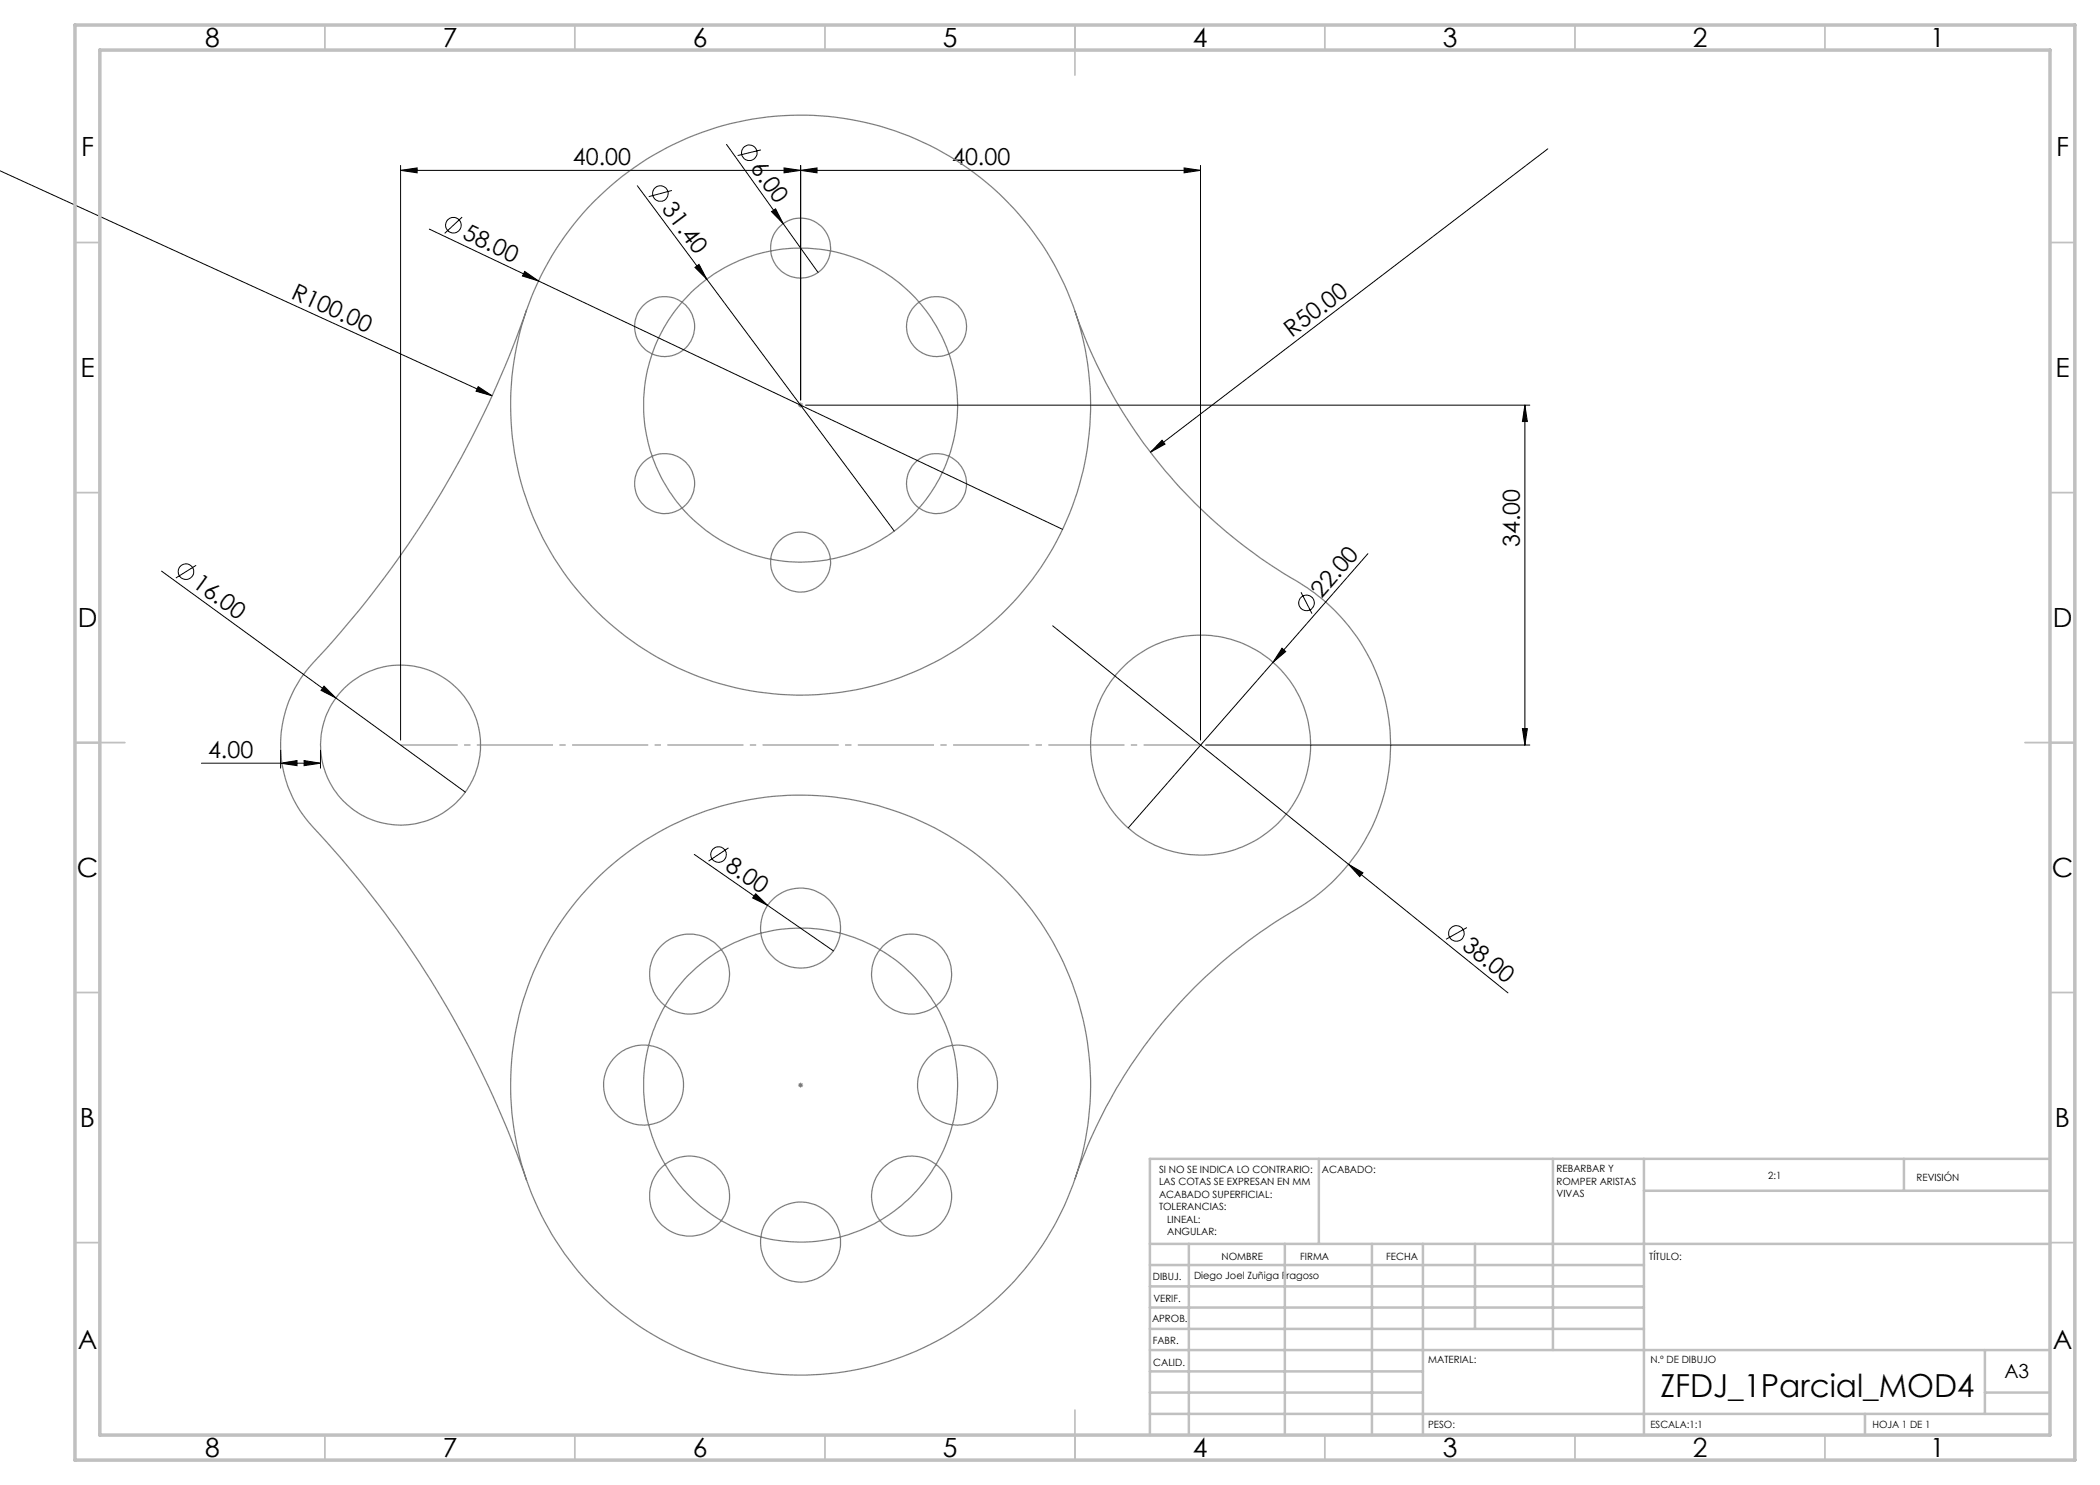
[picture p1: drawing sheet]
<svg xmlns="http://www.w3.org/2000/svg" width="420mm" height="297mm" viewBox="0 0 420 297" stroke-linecap="round" stroke-linejoin="round" font-family="sans-serif">
<g fill="none" stroke="#000" stroke-width=".2">
<path d="M-.1 34.1l98.5 45.1M80.1 34.1l3.3-.5v1zM80.1 34.1h160M80.1 33.1v114.9M127.5 37.1l51.4 69.1M134.4 38.1l-4.6 1.2M145.3 28.9l18.3 25.6M152.2 30l-4.7 1.1M156.8 33.6l3.3 .5-3.3 .5zM160.1 34.1l3.3-.5v1zM160.1 33.1v46.9M236.8 33.6l3.3 .5-3.3 .5z"/>
<path d="M240.1 33.1v114.9M309.6 29.8l-79.5 60.6M85.9 45.8l21.8 10.4M92.4 43.4l-3.5 3.3M105 54.3l2.7 1.9-3.2-1zM107.7 56.2l104.8 49.7M139 53.5l.8-.6 1.6 2.9zM154.3 42.3l.8-.5 1.5 2.9zM95.6 77.3l2.8 1.9-3.2-1zM161.1 81h144.9M232.4 88l.6 .8-2.9 1.6zM305 81l.5 3.3h-1z"/>
<path d="M305 81v68M32.3 114.2l34.9 25.4M39.2 113.1l-4 2.5M260.2 118.5l2.2 4.2M273.6 110.7l-19 21.8M64.8 137.2l2.4 2.4-3-1.5zM67.2 139.6l25.9 18.8M210.5 125.2l59.2 47.7M254.6 132.5l-29 33.1M256.4 129.6l.7 .7-2.5 2.2zM40.3 152.6h23.8M56.1 152.6l3.3-.5v1z"/>
<path d="M56.1 150v3.6M60.8 152.1l3.3 .5-3.3 .5zM64.1 150v3.6M241.1 149h64.9M304.5 145.7h1l-.5 3.3zM138.9 170.9l14.6 10.2M145.7 169.6l-4 2.6M151.1 178.7l2.4 2.4-3-1.5zM269.7 172.9l2.9 1.7-.6 .7zM269.7 172.9l31.9 25.7M153.5 181.1l13.2 9.1M293.4 185.5l-4.2 2.4"/>
<circle cx="132.1" cy="38.7" r="1.55"/>
<circle cx="149.9" cy="30.6" r="1.56"/>
<circle cx="90.7" cy="45" r="1.55"/>
<circle cx="37.2" cy="114.3" r="1.56"/>
<circle cx="261.3" cy="120.6" r="1.56"/>
<circle cx="143.7" cy="170.9" r="1.56"/>
<circle cx="291.3" cy="186.7" r="1.56"/>
</g>
<path d="M159.6 81h1M159.8 80.7l.7 .7M160.1 80.5v1M160.5 80.7l-.7 .7M159.6 217h1M159.8 216.7l.7 .7M160.1 216.5v1M160.5 216.7l-.7 .7" fill="none" stroke="#808080" stroke-width=".2"/>
<g fill="none" stroke="#808080" stroke-width=".25">
<path d="M105.3 61.9a200.7 200.7 0 0 1-43.6 71.8 24 24 0 0 0 .9 31.7 199.1 199.1 0 0 1 42.7 70.7M215 62.2a100.2 100.2 0 0 0 45.7 54.9 38 38 0 0 1-2.7 65.5 99.7 99.7 0 0 0-43 53.2"/>
<circle cx="160.1" cy="49.6" r="6"/>
<circle cx="132.9" cy="65.3" r="6"/>
<circle cx="187.3" cy="65.3" r="6"/>
<circle cx="132.9" cy="96.7" r="6"/>
<circle cx="160.1" cy="81" r="58"/>
<circle cx="160.1" cy="81" r="31.4"/>
<circle cx="187.3" cy="96.7" r="6"/>
<circle cx="160.1" cy="112.4" r="6"/>
<circle cx="80.1" cy="149" r="16"/>
<circle cx="240.1" cy="149" r="22"/>
<circle cx="137.9" cy="194.8" r="8"/>
<circle cx="160.1" cy="185.6" r="8"/>
<circle cx="182.3" cy="194.8" r="8"/>
<circle cx="128.7" cy="217" r="8"/>
<circle cx="160.1" cy="217" r="58"/>
<circle cx="160.1" cy="217" r="31.4"/>
<circle cx="191.5" cy="217" r="8"/>
<circle cx="137.9" cy="239.2" r="8"/>
<circle cx="182.3" cy="239.2" r="8"/>
<circle cx="160.1" cy="248.4" r="8"/>
</g>
<path d="M80.1 149h160" fill="none" stroke="#808080" stroke-width=".2" stroke-dasharray="15.2 1.3 1.3 1.3" stroke-dashoffset="3.8" stroke-linecap="butt"/>
<g fill="none" stroke="#c0c0c0" stroke-width=".35">
<path d="M65 5v5M115 5v5M165 5v5M215 5v10M265 5v5M315 5v5M365 5v5M15 48.5h5M410 48.5h5M15 98.5h5M410 98.5h5M15 148.5h10"/>
<path d="M405 148.5h10M15 198.5h5M410 198.5h5M15 248.5h5M410 248.5h5M65 287v5M115 287v5M165 287v5M215 282v10M265 287v5M315 287v5M365 287v5"/>
</g>
<g fill="none" stroke="#c0c0c0" stroke-width=".5">
<path d="M263.8 231.8v17M310.6 231.8v38.2M328.8 231.8v55.2M328.8 238.2h81.2M380.8 231.8v6.4M410 231.8h-180v55.2M230 248.8h180M230 257.3h98.8M230 253h98.8M237.8 248.8v38.2M257 248.8v38.2M274.4 248.8v38.2"/>
<path d="M284.6 248.8v38.2M295 248.8v17M230 265.8h98.8M230 261.5h98.8M230 278.5h54.6M230 274.3h54.6M230 270h180M397 278.5h13M397 270v12.8M230 282.8h180M373 282.8v4.2"/>
</g>
<path d="M15 5h400v287h-400zM20 10h390v277h-390z" fill="none" stroke="#c0c0c0" stroke-width=".7"/>
<g fill="#000">
<path d="M105 54.3l2.7 1.9-3.2-1zM139 53.5l.8-.6 1.6 2.9zM154.3 42.3l.8-.5 1.5 2.9zM95.6 77.3l2.8 1.9-3.2-1zM232.4 88l.6 .8-2.9 1.6zM64.8 137.2l2.4 2.4-3-1.5zM256.4 129.6l.7 .7-2.5 2.2zM269.7 172.9l2.9 1.7-.6 .7zM151.1 178.7l2.4 2.4-3-1.5z"/>
<path d="M80.1 34.1l3.3-.5v1zM156.8 33.6l3.3 .5-3.3 .5z"/>
<path d="M236.8 33.6l3.3 .5-3.3 .5zM160.1 34.1l3.3-.5v1zM60.8 152.1l3.3 .5-3.3 .5zM56.1 152.6l3.3-.5v1z"/>
<path d="M305 81l.5 3.3h-1zM304.5 145.7h1l-.5 3.3z"/>
</g>
<text font-size="6.3" x="332.1" y="279.4">ZFDJ_1Parcial_MOD4</text>
<g font-size="5.3">
<text x="41" y="9.5">8</text>
<text x="88.5" y="9.5">7</text>
<text x="138.5" y="9.5">6</text>
<text x="188.5" y="9.5">5</text>
<text x="238.5" y="9.5">4</text>
<text x="288.5" y="9.5">3</text>
<text x="338.5" y="9.5">2</text>
<text x="386" y="9.5">1</text>
<text x="16.2" y="31.2">F</text>
<text x="411.2" y="31.2">F</text>
<text x="16.1" y="75.5">E</text>
<text x="411.1" y="75.5">E</text>
<text x="15.5" y="125.5">D</text>
<text x="410.5" y="125.5">D</text>
<text x="15.4" y="175.5">C</text>
<text x="410.4" y="175.5">C</text>
<text x="16" y="225.5">B</text>
<text x="411" y="225.5">B</text>
<text x="15.5" y="269.7">A</text>
<text x="410.5" y="269.7">A</text>
<text x="41" y="291.5">8</text>
<text x="88.5" y="291.5">7</text>
<text x="138.5" y="291.5">6</text>
<text x="188.5" y="291.5">5</text>
<text x="238.5" y="291.5">4</text>
<text x="288.5" y="291.5">3</text>
<text x="338.5" y="291.5">2</text>
<text x="386" y="291.5">1</text>
</g>
<g font-size="4.7">
<text x="114.6" y="33">40.00</text>
<text x="150" y="33.6" transform="rotate(54 150 33.6)">6.00</text>
<text x="190.4" y="33">40.00</text>
<text x="132.2" y="41.8" transform="rotate(53 132.2 41.8)">31.40</text>
<text x="92.3" y="47.7" transform="rotate(25 92.3 47.7)">58.00</text>
<text x="58" y="59.5" transform="rotate(25 58 59.5)">R100.00</text>
<text x="258.4" y="67.6" transform="rotate(-37 258.4 67.6)">R50.00</text>
<text x="304" y="109.4" transform="rotate(-90 304 109.4)">34.00</text>
<text x="38.3" y="117.2" transform="rotate(36 38.3 117.2)">16.00</text>
<text x="264.3" y="119.8" transform="rotate(-49 264.3 119.8)">22.00</text>
<text x="41.6" y="151.6">4.00</text>
<text x="144.9" y="173.8" transform="rotate(35 144.9 173.8)">8.00</text>
<text x="292.2" y="189.6" transform="rotate(39 292.2 189.6)">38.00</text>
</g>
<text font-size="3.9" x="400.9" y="275.5">A3</text>
<g font-size="2">
<text x="231.8" y="234.6">SI NO SE INDICA LO CONTRARIO:</text>
<text x="231.8" y="237.1">LAS COTAS SE EXPRESAN EN MM</text>
<text x="231.8" y="239.6">ACABADO SUPERFICIAL:</text>
<text x="264.4" y="234.6">ACABADO:</text>
<text x="311.3" y="234.5">REBARBAR Y</text>
<text x="311.3" y="237">ROMPER ARISTAS</text>
<text x="311.3" y="239.5">VIVAS</text>
<text x="353.7" y="235.8">2:1</text>
<text x="383.3" y="236.2">REVISIÓN</text>
<text x="231.8" y="242.1">TOLERANCIAS:</text>
<text x="233.4" y="244.6">LINEAL:</text>
<text x="233.4" y="247.1">ANGULAR:</text>
<text x="244.3" y="252">NOMBRE</text>
<text x="260" y="251.9">FIRMA</text>
<text x="277.2" y="251.9">FECHA</text>
<text x="329.9" y="251.9">TÍTULO:</text>
<text x="230.6" y="256.1">DIBUJ.</text>
<text x="238.8" y="255.7">Diego Joel Zuñiga Fragoso</text>
<text x="230.7" y="260.3">VERIF.</text>
<text x="230.4" y="264.4">APROB.</text>
<text x="230.5" y="268.8">FABR.</text>
<text x="230.7" y="273.1">CALID.</text>
<text x="285.6" y="272.5">MATERIAL:</text>
<text x="330.1" y="272.5">N.º DE DIBUJO</text>
<text x="285.6" y="285.5">PESO:</text>
<text x="330.1" y="285.6">ESCALA:1:1</text>
<text x="374.5" y="285.6">HOJA 1 DE 1</text>
</g>
</svg>
